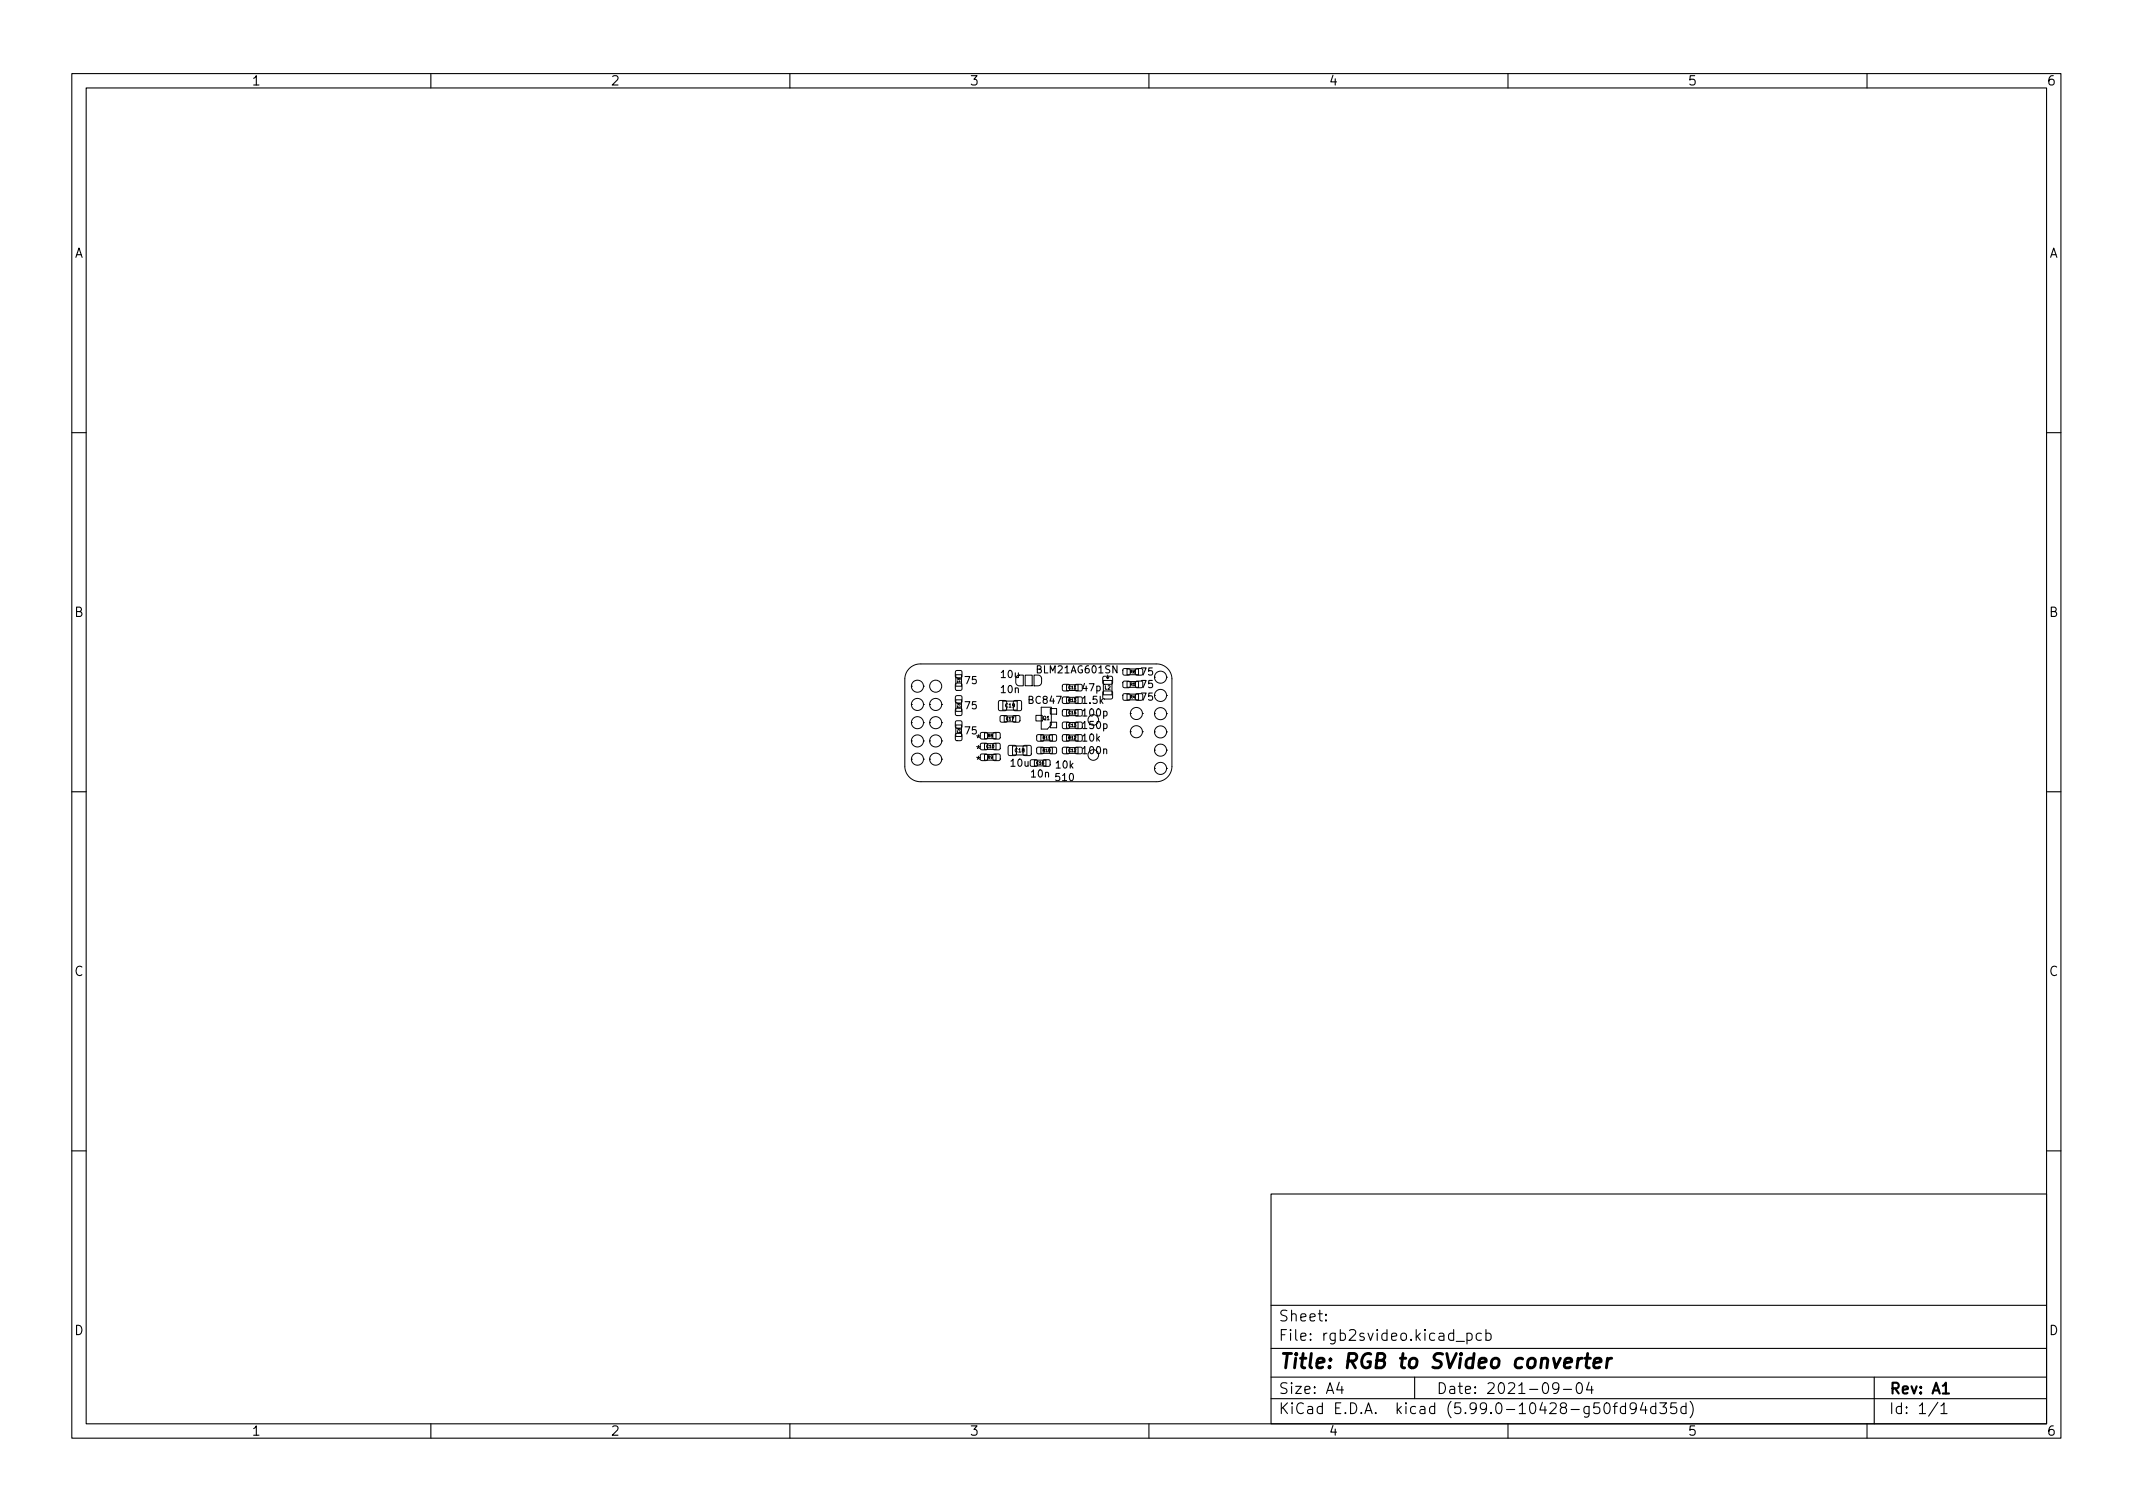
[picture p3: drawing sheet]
<svg xmlns="http://www.w3.org/2000/svg" width="297mm" height="210mm" viewBox="0 0 297 210" stroke-linecap="round" stroke-linejoin="round" font-family="sans-serif">
<g fill="none" stroke="#000" stroke-width=".15">
<path d="M10 10.2h277v190.1h-277zM12 12.2h273v186.1h-273zM60 10.2v2M110 10.2v2M160 10.2v2M210 10.2v2M260 10.2v2M10 60.2h2M285 60.2h2M10 110.2h2M285 110.2h2M10 160.2h2"/>
<path d="M177 166.3h108v32h-108zM285 160.2h2M60 198.3v2M110 198.3v2M160 198.3v2M177 194.8h108M177 191.8h108M177 187.8h108M177 181.8h108M184.6 183.8l.1 .1h-.1v-.1v.1M184.6 183l.1 .1h-.1v-.1v.1M186.5 192.5l-.4 1h1"/>
<path d="M186.9 193v1M197 191.8v3M202.8 186.8h1.1M204.3 185.7l.4-.1 .3 .3v.4l-.1 .3h-.2h-.4M204.3 185.6v1.5M206.3 185.7l-.4-.1-.3 .3v.4l.1 .3h.2h.4M206.9 185.7l.5-.1 .2 .3v.4l-.1 .3h-.1h-.5M206.9 185.1v1.5M210 198.3v2M217.1 193.2l-.3 .3-.4-.1-.2-.2v-.4l.2-.2 .4-.1 .2 .2a.99 .99 0 0 1-.4 1.3h-.2M217.7 193.5h1.2M219.6 192.7a.36 .36 0 0 1 .4-.2 .36 .36 0 0 1 .3 .3 .77 .77 0 0 1-.4 1.2 .91 .91 0 0 1-.3-1.3z"/>
<path d="M221.3 192.5l-.4 1h1M221.6 193v1M223.6 195.4a.36 .36 0 0 1 .5 .2 .77 .77 0 0 1-.4 1.2 1 1 0 0 1-.1-1.4zM224.6 195.8h.6M225.2 195.3l-.3 .1v.1v1.3M226.4 195.9l-.5-.1-.3 .3v.4l.2 .3h.1h.5M226.4 195.3v1.5M227.9 196l-.3 .3-.5-.1-.1-.2v-.4l.1-.2 .5-.1 .2 .2a.99 .99 0 0 1-.4 1.3h-.3M228.8 195.3l-.4 1h1M229.1 195.8v1M230.6 195.9l-.5-.1-.2 .3v.4l.1 .3h.1h.5M230.6 195.3v1.5"/>
<path d="M231.1 195.3h1l-.5 .6a.41 .41 0 0 1 .5 .3v.3l-.2 .3h-.5l-.3-.1M233.4 195.3h-.7l-.1 .7 .3-.1 .5 .1 .1 .2-.1 .5-.2 .1h-.3l-.3-.1M234.8 195.9l-.4-.1-.3 .3v.4l.1 .3h.2h.4M234.8 195.3v1.5M235.4 195.1a1.72 1.72 0 0 1 0 2.3M260 198.3v2M261 191.8v6.5M269.9 195.3l-1.3 1.9M270.3 195.8l.4-.5v1.5M270.3 196.8h.8"/>
</g>
<path d="M270.6 194h.8" fill="none" stroke="#000" stroke-width=".3"/>
<path d="M220.3 189.1a.59 .59 0 0 0-.6 .4M220.7 189.1h.8M221.1 188.5l-.2 1.7 .1 .2 .3 .1M222 189.8l1-.2-.1-.4-.2-.1-.6 .1-.1 .2-.1 .8 .1 .2 .2 .1 .6-.1M223.9 189.1l-.2 1.4M224.4 189.1a.59 .59 0 0 0-.6 .4" fill="none" stroke="#000" stroke-width=".4"/>
<g fill="none" stroke="#000" stroke-width=".14">
<path d="M126.6 93.1a2.15 2.15 0 0 1 1.7-.7h32.7a2.13 2.13 0 0 1 2.2 2.1v12.2a2.15 2.15 0 0 1-2.2 2.1h-32.7a2.17 2.17 0 0 1-2.3-2.1v-12.2a2.15 2.15 0 0 1 .6-1.4zM126.9 95.5h.1M126.9 95.5a.84 .84 0 0 0 .9 .9 .84 .84 0 0 0 .8-.9M126.9 95.5a.84 .84 0 0 1 .9-.8 .84 .84 0 0 1 .8 .8M126.9 98.1h.1M126.9 98.1a.84 .84 0 0 0 .9 .8 .84 .84 0 0 0 .8-.8M126.9 98.1a.84 .84 0 0 1 .9-.9 .84 .84 0 0 1 .8 .9M128.6 95.5h.1M128.6 98.1h.1M129.5 98.1h.1M129.5 98.1a.84 .84 0 0 0 .8 .8 .84 .84 0 0 0 .8-.8M129.5 98.1a.84 .84 0 0 1 .8-.9 .84 .84 0 0 1 .8 .9"/>
<path d="M131.1 98.1h.1M133.1 93.9h.8v1.6h-.8zM133.1 97.4h.8v1.6h-.8zM133.1 95.2h.8v.9h-.8zM133.1 93.4h.8v.9h-.8zM133.1 98.7h.8v.9h-.8zM133.1 96.9h.8v.9h-.8zM139.1 97.6l.2-.1 .8 .1 .1 .2-.1 1.1-.1 .1-.9-.1-.1-.2zM139.3 99.7h.9v.8h-.9zM139.7 97.6h2v1.3h-2zM139.9 99.7h1.6v.8h-1.6zM141.1 99.7h.9v.8h-.9z"/>
<path d="M141.2 97.6l.2-.1 .8 .1 .1 .2-.1 1.1-.2 .1-.8-.1-.1-.2zM141.6 94.1l.3-.1h.6v1.5h-.5a.5 .5 0 0 1-.5-.5 .87 .87 0 0 1 .1-.9zM142.8 94h.9v1.5h-.9zM144 94h.6l.3 .1 .1 .3 .1 .6a.5 .5 0 0 1-.5 .5h-.6zM144.3 99.6h.8v.8h-.8zM145 98.5v3h.9l.5-.6v-2.4M146.3 98.7h.8v.7h-.8zM148 98.9h.9v.7h-.9zM148 97.1h.9v.8h-.9zM148 95.4h.9v.7h-.9zM148.5 95.3h1.6v.8h-1.6zM148.5 97.1h1.6v.8h-1.6z"/>
<path d="M148.5 98.8h1.6v.8h-1.6zM149.8 98.9h.9v.7h-.9zM149.8 97.1h.9v.8h-.9zM149.8 95.4h.9v.7h-.9zM153.6 96.3l.2-.1 1.1 .1v.1v.9h-.2h-1.1v-.2zM153.6 94.2h.2h1.1v.2v.8l-.2 .1-1.1-.1v-.2zM153.7 94.7h1.2v2h-1.2zM154.1 94.3h.3l-.1 .2zM154.3 94v.5M156.4 96.7h.9v.7h-.9zM156.4 94.9h.9v.8h-.9zM156.4 93.2h.9v.7h-.9z"/>
<path d="M157.4 99.3h.1M157.4 99.3a.84 .84 0 0 0 .9 .9 .84 .84 0 0 0 .8-.9M157.4 99.3a.84 .84 0 0 1 .9-.8 .84 .84 0 0 1 .8 .8M158.2 96.7h.9v.7h-.9zM158.2 94.9h.9v.8h-.9zM158.2 93.2h.9v.7h-.9zM158.6 93.2h-1.6v.8h1.6M158.6 96.7h-1.6v.8h1.6M158.6 94.9h-1.6v.8h1.6M159.1 99.3h.1M160.8 99.4h.1M160.8 99.4a.84 .84 0 0 0 .8 .8 .84 .84 0 0 0 .9-.8"/>
<path d="M160.8 99.4a.84 .84 0 0 1 .8-.9 .84 .84 0 0 1 .9 .9M162.5 94.3h.1M162.5 96.8h.1M162.5 99.4h.1M126.9 100.6h.1M126.9 100.6a.84 .84 0 0 0 .9 .9 .84 .84 0 0 0 .8-.9M126.9 100.6a.84 .84 0 0 1 .9-.8 .84 .84 0 0 1 .8 .8M126.9 103.2h.1M126.9 103.2a.84 .84 0 0 0 .9 .8 .84 .84 0 0 0 .8-.8M126.9 103.2a.84 .84 0 0 1 .9-.9 .84 .84 0 0 1 .8 .9M126.9 105.7h.1M126.9 105.7a.84 .84 0 0 0 .9 .8 .84 .84 0 0 0 .8-.8"/>
<path d="M126.9 105.7a.84 .84 0 0 1 .9-.8 .84 .84 0 0 1 .8 .8M128.6 100.6h.1M128.6 103.2h.1M128.6 105.7h.1M129.5 100.6h.1M129.5 100.6a.84 .84 0 0 0 .8 .9 .84 .84 0 0 0 .8-.9M129.5 100.6a.84 .84 0 0 1 .8-.8 .84 .84 0 0 1 .8 .8M129.5 103.2h.1M129.5 103.2a.84 .84 0 0 0 .8 .8 .84 .84 0 0 0 .8-.8M129.5 103.2a.84 .84 0 0 1 .8-.9 .84 .84 0 0 1 .8 .9M129.5 105.7h.1M129.5 105.7a.84 .84 0 0 0 .8 .8 .84 .84 0 0 0 .8-.8"/>
<path d="M129.5 105.7a.84 .84 0 0 1 .8-.8 .84 .84 0 0 1 .8 .8M131.1 100.6h.1M131.1 103.2h.1M131.1 105.7h.1M133.1 100.9h.8v1.6h-.8zM133.1 102.2h.8v.9h-.8zM133.1 100.4h.8v.9h-.8zM136.6 103.6h.9v.7h-.9zM136.6 102.1h.9v.7h-.9zM136.6 105.1h.9v.7h-.9zM137.1 103.5h1.6v.8h-1.6zM137.1 102h1.6v.8h-1.6z"/>
<path d="M137.1 105h1.6v.8h-1.6zM138.3 103.6h.9v.7h-.9zM138.3 102.1h.9v.7h-.9zM138.3 105.1h.9v.7h-.9zM140.5 103.9l.1-.1 .9 .1v.1v1.1l-.2 .1-.8-.1-.1-.1zM141 103.9h2v1.2h-2zM142.5 103.9l.2-.1 .8 .1 .1 .1-.1 1.1-.1 .1-.9-.1v-.1zM143.5 105.9h.9v.7h-.9zM144.1 105.8h1.6v.8h-1.6zM144.4 104.1h.9v.8h-.9zM144.4 102.4h.9v.7h-.9zM145 104.1h1.6v.8h-1.6z"/>
<path d="M145 102.3h1.6v.8h-1.6zM145.3 105.9h.9v.7h-.9zM146.2 104.1h.9v.8h-.9zM146.2 102.4h.9v.7h-.9zM146.3 100.6h.8v.7h-.8zM148 102.4h.9v.7h-.9zM148 104.1h.9v.8h-.9zM148 100.6h.9v.8h-.9zM148.5 100.6h1.6v.8h-1.6zM148.5 102.3h1.6v.8h-1.6zM148.5 104.1h1.6v.8h-1.6zM149.8 102.4h.9v.7h-.9z"/>
<path d="M149.8 104.1h.9v.8h-.9zM149.8 100.6h.9v.8h-.9zM157.4 101.9h.1M157.4 101.9a.84 .84 0 0 0 .9 .8 .84 .84 0 0 0 .8-.8M157.4 101.9a.84 .84 0 0 1 .9-.9 .84 .84 0 0 1 .8 .9M159.1 101.9h.1M160.8 101.9h.1M160.8 101.9a.84 .84 0 0 0 .8 .9 .84 .84 0 0 0 .9-.9M160.8 101.9a.84 .84 0 0 1 .8-.8 .84 .84 0 0 1 .9 .8M160.8 104.5h.1M160.8 104.5a.84 .84 0 0 0 .8 .8 .84 .84 0 0 0 .9-.8M160.8 104.5a.84 .84 0 0 1 .8-.9 .84 .84 0 0 1 .9 .9"/>
<path d="M160.8 107h.1M160.8 107a.84 .84 0 0 0 .8 .8 .84 .84 0 0 0 .9-.8M160.8 107a.84 .84 0 0 1 .8-.8 .84 .84 0 0 1 .9 .8M162.5 101.9h.1M162.5 104.5h.1M162.5 107h.1"/>
<circle cx="130.3" cy="95.5" r=".84"/>
<circle cx="161.6" cy="94.3" r=".84"/>
<circle cx="161.6" cy="96.8" r=".84"/>
<circle cx="152.3" cy="100.2" r=".74"/>
<circle cx="152.3" cy="105.1" r=".74"/>
</g>
<text font-size="2.8" x="178" y="190.6">Title: RGB to SVideo converter</text>
<g font-size="2.1">
<text x="178" y="184">Sheet:</text>
<text x="178" y="186.7">File: rgb2svideo.kicad_pcb</text>
<text x="178" y="196.9">KiCad E.D.A. kicad (5.99.0-10428-g50fd94d35d)</text>
<text x="178" y="194.1">Size: A4</text>
<text x="200" y="194.1">Date: 2021-09-04</text>
<text x="263" y="194.1">Rev: A1</text>
<text x="263" y="196.9">Id: 1/1</text>
</g>
<g font-size="1.8">
<text x="35" y="11.9">1</text>
<text x="85" y="11.9">2</text>
<text x="135" y="11.9">3</text>
<text x="185" y="11.9">4</text>
<text x="235" y="11.9">5</text>
<text x="285" y="11.9">6</text>
<text x="10.3" y="35.9">A</text>
<text x="285.3" y="35.9">A</text>
<text x="10.3" y="85.9">B</text>
<text x="285.3" y="85.9">B</text>
<text x="10.3" y="135.9">C</text>
<text x="285.3" y="135.9">C</text>
<text x="10.3" y="185.9">D</text>
<text x="285.3" y="185.9">D</text>
<text x="35" y="199.9">1</text>
<text x="85" y="199.9">2</text>
<text x="135" y="199.9">3</text>
<text x="185" y="199.9">4</text>
<text x="235" y="199.9">5</text>
<text x="285" y="199.9">6</text>
</g>
<g font-size="1.4">
<text x="134.4" y="95.2">75</text>
<text x="139.5" y="94.4">10u</text>
<text x="144.5" y="93.7">BLM21AG601SN</text>
<text x="159" y="95.8">75</text>
<text x="159" y="94">75</text>
<text x="134.4" y="98.7">75</text>
<text x="139.5" y="96.5">10n</text>
<text x="143.3" y="98">BC847</text>
<text x="150.8" y="96.2">47p</text>
<text x="150.8" y="98">1.5k</text>
<text x="150.9" y="99.7">100p</text>
<text x="150.9" y="101.5">150p</text>
<text x="159" y="97.5">75</text>
<text x="134.4" y="102.2">75</text>
<text x="136" y="104.8">*</text>
<text x="136" y="103.3">*</text>
<text x="136" y="106.3">*</text>
<text x="140.8" y="106.7">10u</text>
<text x="147.1" y="107">10k</text>
<text x="150.8" y="103.2">10k</text>
<text x="150.9" y="105">100n</text>
<text x="143.7" y="108.2">10n</text>
<text x="147.1" y="108.7">510</text>
</g>
<g font-size=".7">
<text x="153.8" y="96">L2</text>
<text x="140" y="98.5">C19</text>
<text x="145.2" y="100.2">Q1</text>
<text x="141.4" y="104.7">C18</text>
</g>
<g font-size=".6">
<text x="133.3" y="94.4" transform="rotate(90 133.3 94.4)">R1</text>
<text x="148.8" y="95.9">C11</text>
<text x="157.4" y="95.5">R5</text>
<text x="157.4" y="93.8">R6</text>
<text x="133.3" y="97.9" transform="rotate(90 133.3 97.9)">R2</text>
<text x="133.3" y="101.4" transform="rotate(90 133.3 101.4)">R3</text>
<text x="140.1" y="100.3">C17</text>
<text x="148.8" y="99.4">C14</text>
<text x="148.8" y="97.7">R13</text>
<text x="148.8" y="101.2">C13</text>
<text x="157.4" y="97.3">R4</text>
<text x="137.4" y="104.1">C10</text>
<text x="137.5" y="102.6">R8</text>
<text x="137.5" y="105.6">R9</text>
<text x="144.3" y="106.4">C16</text>
<text x="145.2" y="104.7">R10</text>
<text x="145.2" y="102.9">R11</text>
<text x="148.8" y="102.9">R12</text>
<text x="148.8" y="104.7">C12</text>
</g>
</svg>
